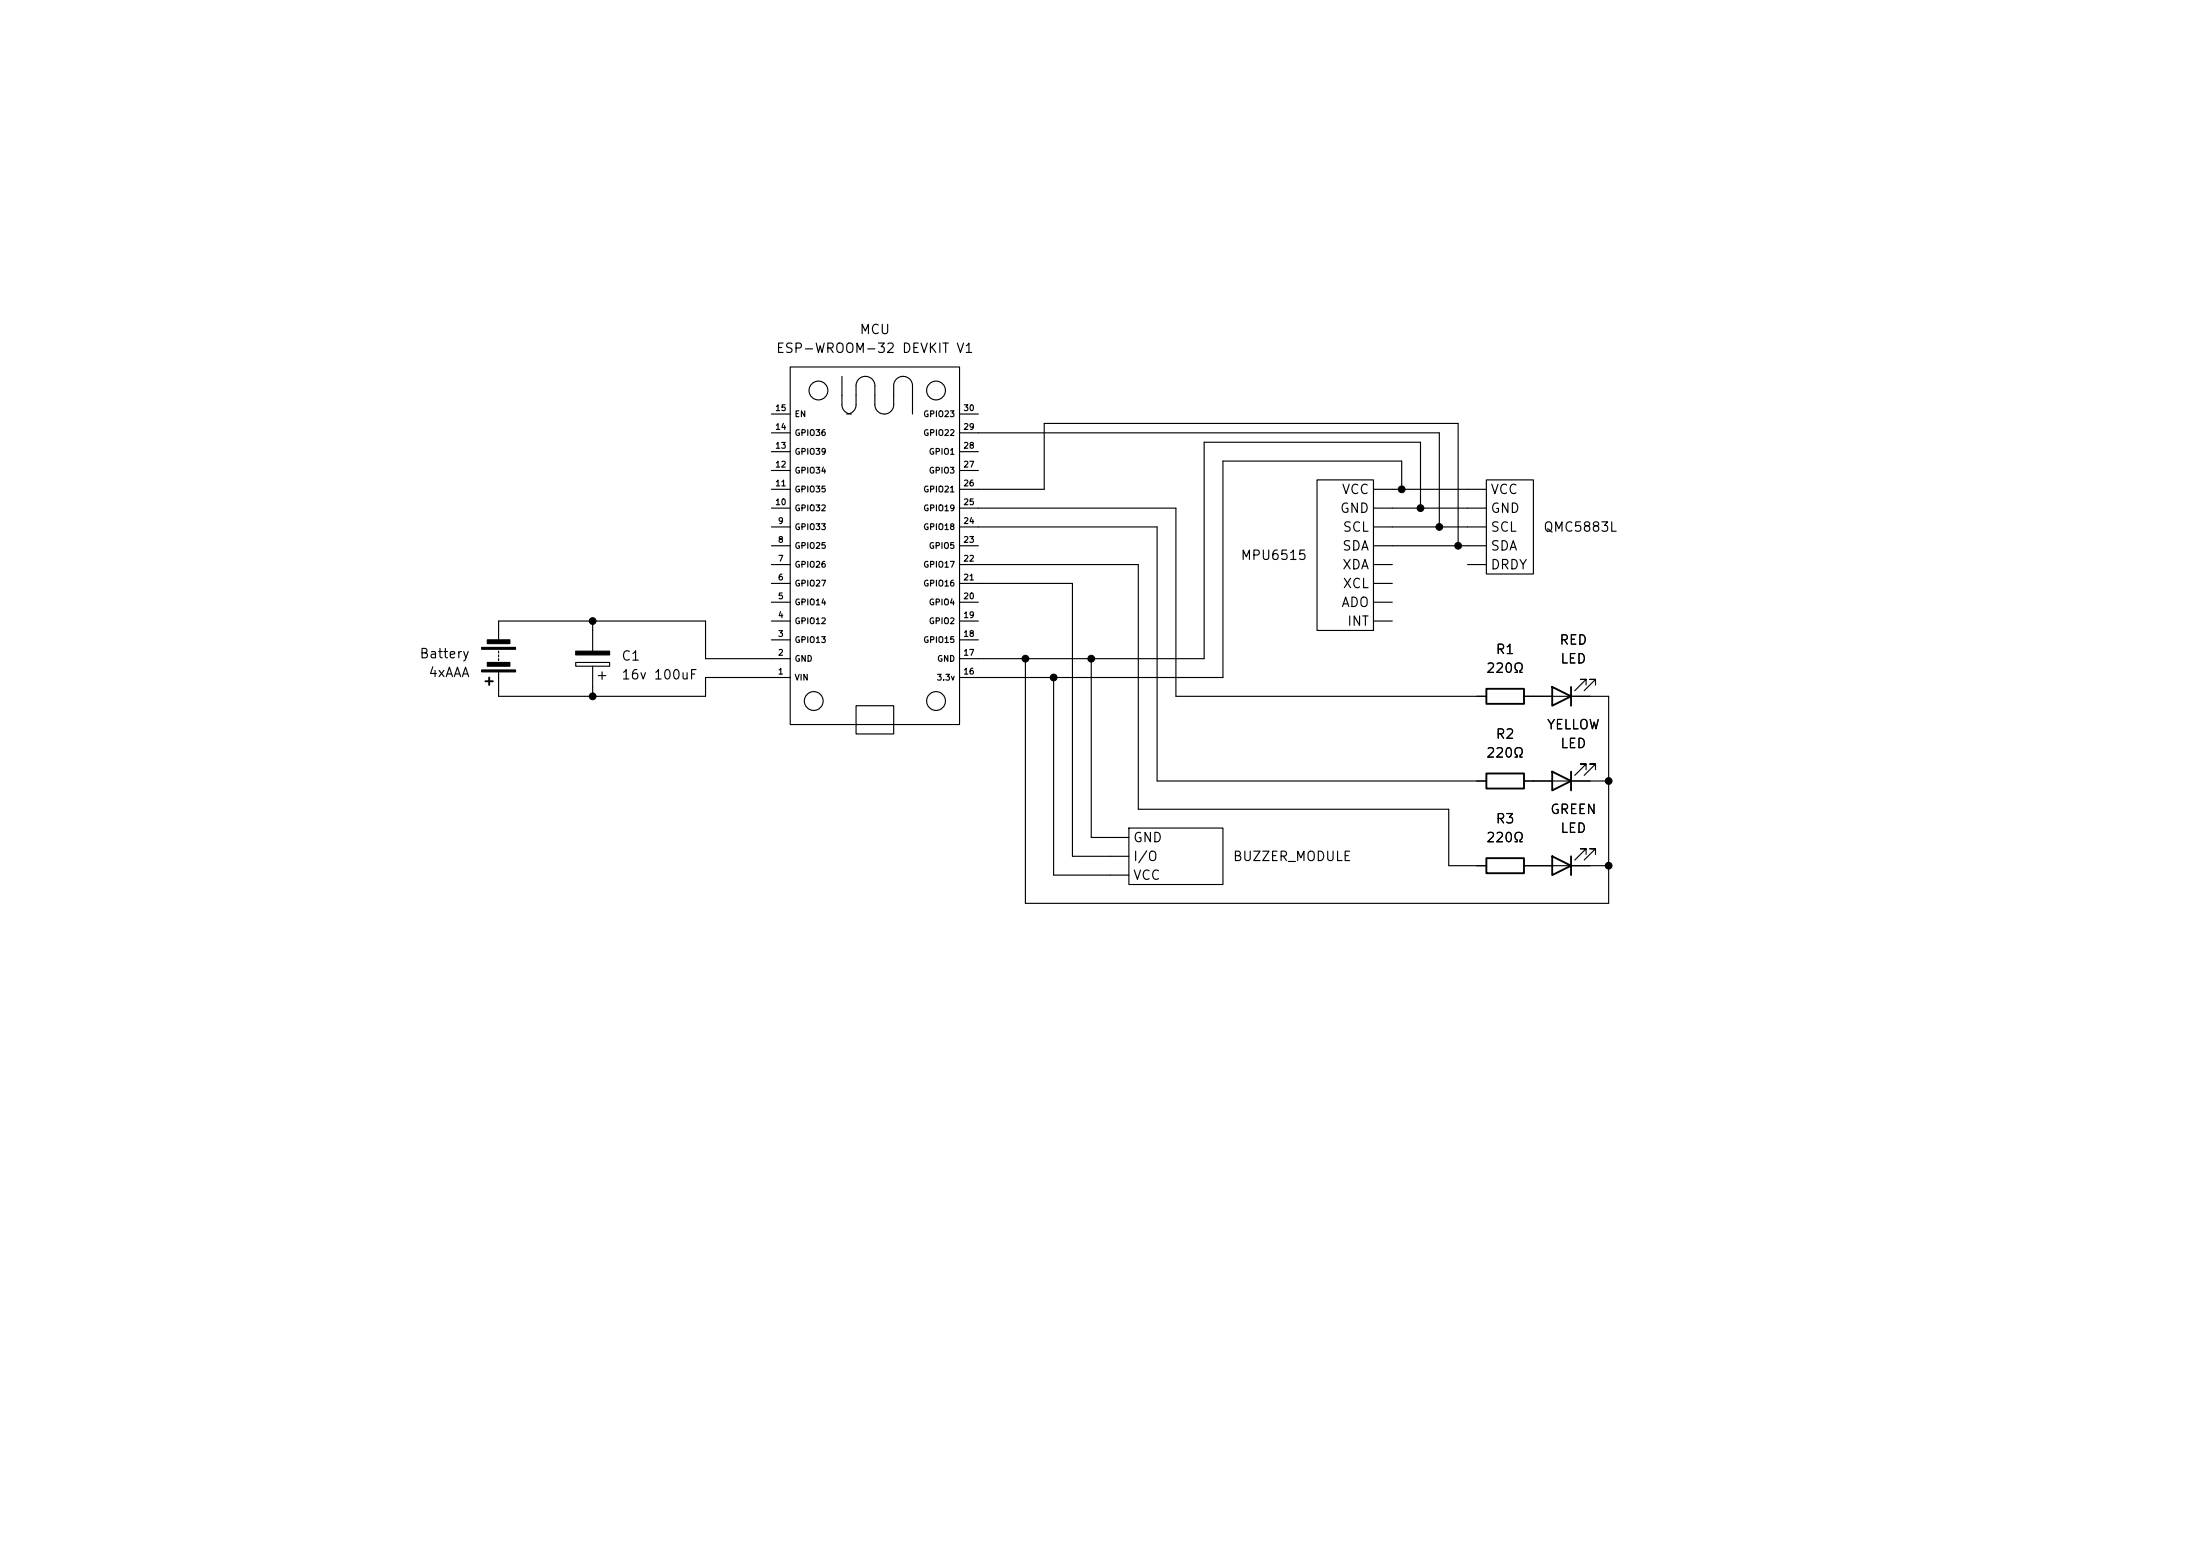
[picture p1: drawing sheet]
(kicad_sch
 (version 20260306)
 (generator "eeschema")
 (generator_version "10.0")
 (paper "A4")
 (title_block
  (title "ESP32 Digital Setting Circles")
  (date "2026-10-19"))
 (lib_symbols
  (symbol "Device:Battery"
   (pin_numbers (hide yes))
   (pin_names
    (offset 0) (hide yes)) (exclude_from_sim no) (in_bom yes) (on_board yes)
   (in_pos_files yes)
   (duplicate_pin_numbers_are_jumpers no)
   (property "Reference" "BT" (at 2.54 2.54 0) (show_name no) (do_not_autoplace no) (effects (font (size 1.27 1.27)) (justify left)))
   (property "Value" "Battery" (at 2.54 0 0) (show_name no) (do_not_autoplace no) (effects (font (size 1.27 1.27)) (justify left)))
   (property "Footprint" "" (at 0 1.524 90) (show_name no) (do_not_autoplace no) (hide yes) (effects (font (size 1.27 1.27))))
   (property "Datasheet" "" (at 0 1.524 90) (show_name no) (do_not_autoplace no) (hide yes) (effects (font (size 1.27 1.27))))
   (property "Description" "Multiple-cell battery" (at 0 0 0) (show_name no) (do_not_autoplace no) (hide yes) (effects (font (size 1.27 1.27))))
   (property "Sim.Device" "V" (at 0 0 0) (show_name no) (do_not_autoplace no) (hide yes) (effects (font (size 1.27 1.27))))
   (property "Sim.Type" "DC" (at 0 0 0) (show_name no) (do_not_autoplace no) (hide yes) (effects (font (size 1.27 1.27))))
   (property "Sim.Pins" "1=+ 2=-" (at 0 0 0) (show_name no) (do_not_autoplace no) (hide yes) (effects (font (size 1.27 1.27))))
   (symbol "Battery_0_1"
    (rectangle (start -2.286 1.778) (end 2.286 1.524) (stroke (width 0) (type default)) (fill (type outline)))
    (rectangle (start -2.286 -1.27) (end 2.286 -1.524) (stroke (width 0) (type default)) (fill (type outline)))
    (rectangle (start -1.524 1.016) (end 1.524 0.508) (stroke (width 0) (type default)) (fill (type outline)))
    (rectangle (start -1.524 -2.032) (end 1.524 -2.54) (stroke (width 0) (type default)) (fill (type outline)))
    (polyline (pts (xy 0 1.778) (xy 0 2.54)) (stroke (width 0) (type default)) (fill (type none)))
    (polyline (pts (xy 0 0) (xy 0 0.254)) (stroke (width 0) (type default)) (fill (type none)))
    (polyline (pts (xy 0 -0.508) (xy 0 -0.254)) (stroke (width 0) (type default)) (fill (type none)))
    (polyline (pts (xy 0 -1.016) (xy 0 -0.762)) (stroke (width 0) (type default)) (fill (type none)))
    (polyline (pts (xy 0.762 3.048) (xy 1.778 3.048)) (stroke (width 0.254) (type default)) (fill (type none)))
    (polyline (pts (xy 1.27 3.556) (xy 1.27 2.54)) (stroke (width 0.254) (type default)) (fill (type none))))
   (symbol "Battery_1_1"
    (pin passive line (at 0 5.08 270) (length 2.54) (name "+" (effects (font (size 1.27 1.27)))) (number "1" (effects (font (size 1.27 1.27)))))
    (pin passive line (at 0 -5.08 90) (length 2.54) (name "-" (effects (font (size 1.27 1.27)))) (number "2" (effects (font (size 1.27 1.27))))))
   (embedded_fonts no))
  (symbol "Device:C_Polarized"
   (pin_numbers (hide yes))
   (pin_names
    (offset 0.254)) (exclude_from_sim no) (in_bom yes) (on_board yes)
   (in_pos_files yes)
   (duplicate_pin_numbers_are_jumpers no)
   (property "Reference" "C" (at 0.635 2.54 0) (show_name no) (do_not_autoplace no) (effects (font (size 1.27 1.27)) (justify left)))
   (property "Value" "C_Polarized" (at 0.635 -2.54 0) (show_name no) (do_not_autoplace no) (effects (font (size 1.27 1.27)) (justify left)))
   (property "Footprint" "" (at 0.9652 -3.81 0) (show_name no) (do_not_autoplace no) (hide yes) (effects (font (size 1.27 1.27))))
   (property "Datasheet" "" (at 0 0 0) (show_name no) (do_not_autoplace no) (hide yes) (effects (font (size 1.27 1.27))))
   (property "Description" "Polarized capacitor" (at 0 0 0) (show_name no) (do_not_autoplace no) (hide yes) (effects (font (size 1.27 1.27))))
   (symbol "C_Polarized_0_1"
    (rectangle (start -2.286 0.508) (end 2.286 1.016) (stroke (width 0) (type default)) (fill (type none)))
    (polyline (pts (xy -1.778 2.286) (xy -0.762 2.286)) (stroke (width 0) (type default)) (fill (type none)))
    (polyline (pts (xy -1.27 2.794) (xy -1.27 1.778)) (stroke (width 0) (type default)) (fill (type none)))
    (rectangle (start 2.286 -0.508) (end -2.286 -1.016) (stroke (width 0) (type default)) (fill (type outline))))
   (symbol "C_Polarized_1_1"
    (pin passive line (at 0 3.81 270) (length 2.794) (name "" (effects (font (size 1.27 1.27)))) (number "1" (effects (font (size 1.27 1.27)))))
    (pin passive line (at 0 -3.81 90) (length 2.794) (name "" (effects (font (size 1.27 1.27)))) (number "2" (effects (font (size 1.27 1.27))))))
   (embedded_fonts no))
  (symbol "Device:LED"
   (pin_numbers (hide yes))
   (pin_names
    (offset 1.016) (hide yes)) (exclude_from_sim no) (in_bom yes) (on_board yes)
   (in_pos_files yes)
   (duplicate_pin_numbers_are_jumpers no)
   (property "Reference" "D" (at 0 2.54 0) (show_name no) (do_not_autoplace no) (effects (font (size 1.27 1.27))))
   (property "Value" "LED" (at 0 -2.54 0) (show_name no) (do_not_autoplace no) (effects (font (size 1.27 1.27))))
   (property "Footprint" "" (at 0 0 0) (show_name no) (do_not_autoplace no) (hide yes) (effects (font (size 1.27 1.27))))
   (property "Datasheet" "" (at 0 0 0) (show_name no) (do_not_autoplace no) (hide yes) (effects (font (size 1.27 1.27))))
   (property "Description" "Light emitting diode" (at 0 0 0) (show_name no) (do_not_autoplace no) (hide yes) (effects (font (size 1.27 1.27))))
   (property "Sim.Pins" "1=K 2=A" (at 0 0 0) (show_name no) (do_not_autoplace no) (hide yes) (effects (font (size 1.27 1.27))))
   (symbol "LED_0_1"
    (polyline (pts (xy -3.048 -0.762) (xy -4.572 -2.286) (xy -3.81 -2.286) (xy -4.572 -2.286) (xy -4.572 -1.524)) (stroke (width 0) (type default)) (fill (type none)))
    (polyline (pts (xy -1.778 -0.762) (xy -3.302 -2.286) (xy -2.54 -2.286) (xy -3.302 -2.286) (xy -3.302 -1.524)) (stroke (width 0) (type default)) (fill (type none)))
    (polyline (pts (xy -1.27 0) (xy 1.27 0)) (stroke (width 0) (type default)) (fill (type none)))
    (polyline (pts (xy -1.27 -1.27) (xy -1.27 1.27)) (stroke (width 0.254) (type default)) (fill (type none)))
    (polyline (pts (xy 1.27 -1.27) (xy 1.27 1.27) (xy -1.27 0) (xy 1.27 -1.27)) (stroke (width 0.254) (type default)) (fill (type none))))
   (symbol "LED_1_1"
    (pin passive line (at -3.81 0 0) (length 2.54) (name "K" (effects (font (size 1.27 1.27)))) (number "1" (effects (font (size 1.27 1.27)))))
    (pin passive line (at 3.81 0 180) (length 2.54) (name "A" (effects (font (size 1.27 1.27)))) (number "2" (effects (font (size 1.27 1.27))))))
   (embedded_fonts no))
  (symbol "Device:R"
   (pin_numbers (hide yes))
   (pin_names
    (offset 0)) (exclude_from_sim no) (in_bom yes) (on_board yes)
   (in_pos_files yes)
   (duplicate_pin_numbers_are_jumpers no)
   (property "Reference" "R" (at 2.032 0 90) (show_name no) (do_not_autoplace no) (effects (font (size 1.27 1.27))))
   (property "Value" "R" (at 0 0 90) (show_name no) (do_not_autoplace no) (effects (font (size 1.27 1.27))))
   (property "Footprint" "" (at -1.778 0 90) (show_name no) (do_not_autoplace no) (hide yes) (effects (font (size 1.27 1.27))))
   (property "Datasheet" "" (at 0 0 0) (show_name no) (do_not_autoplace no) (hide yes) (effects (font (size 1.27 1.27))))
   (property "Description" "Resistor" (at 0 0 0) (show_name no) (do_not_autoplace no) (hide yes) (effects (font (size 1.27 1.27))))
   (symbol "R_0_1"
    (rectangle (start -1.016 -2.54) (end 1.016 2.54) (stroke (width 0.254) (type default)) (fill (type none))))
   (symbol "R_1_1"
    (pin passive line (at 0 3.81 270) (length 1.27) (name "" (effects (font (size 1.27 1.27)))) (number "1" (effects (font (size 1.27 1.27)))))
    (pin passive line (at 0 -3.81 90) (length 1.27) (name "" (effects (font (size 1.27 1.27)))) (number "2" (effects (font (size 1.27 1.27))))))
   (embedded_fonts no))
  (symbol "esp32_30pin_revised:ESP32_30Pin" (exclude_from_sim no) (in_bom yes) (on_board yes)
   (in_pos_files yes)
   (duplicate_pin_numbers_are_jumpers no)
   (property "Reference" "U" (at 0 0 0) (show_name no) (do_not_autoplace no) (effects (font (size 1.27 1.27))))
   (property "Value" "" (at 0 0 0) (show_name no) (do_not_autoplace no) (effects (font (size 1.27 1.27))))
   (property "Footprint" "ESP32_30pin" (at 0 -2.54 0) (show_name no) (do_not_autoplace no) (effects (font (size 1.27 1.27) (color 194 194 0 1))))
   (property "Datasheet" "" (at 0 0 0) (show_name no) (do_not_autoplace no) (hide yes) (effects (font (size 1.27 1.27))))
   (property "Description" "" (at 0 0 0) (show_name no) (do_not_autoplace no) (hide yes) (effects (font (size 1.27 1.27))))
   (symbol "ESP32_30Pin_0_1"
    (rectangle (start -24.13 11.43) (end 24.13 -11.43) (stroke (width 0) (type default)) (fill (type none)))
    (polyline (pts (xy -21.59 5.08) (xy -20.32 5.08)) (stroke (width 0) (type default)) (fill (type none)))
    (polyline (pts (xy -21.59 2.54) (xy -20.32 2.54)) (stroke (width 0) (type default)) (fill (type none)))
    (polyline (pts (xy -21.59 0) (xy -20.32 0)) (stroke (width 0) (type default)) (fill (type none)))
    (polyline (pts (xy -21.59 -2.54) (xy -20.32 -2.54)) (stroke (width 0) (type default)) (fill (type none)))
    (arc (start -21.5975 2.5325) (mid -22.4933 2.9067) (end -22.8675 3.8025) (stroke (width 0) (type default)) (fill (type none)))
    (arc (start -21.5975 -2.5475) (mid -22.4933 -2.1733) (end -22.8675 -1.2775) (stroke (width 0) (type default)) (fill (type none)))
    (arc (start -22.86 3.81) (mid -22.4873 4.7073) (end -21.59 5.08) (stroke (width 0) (type default)) (fill (type none)))
    (arc (start -22.86 -1.27) (mid -22.4873 -0.3727) (end -21.59 0) (stroke (width 0) (type default)) (fill (type none)))
    (circle (center -20.955 8.255) (radius 1.27) (stroke (width 0) (type default)) (fill (type none)))
    (circle (center -20.955 -7.62) (radius 1.27) (stroke (width 0) (type default)) (fill (type none)))
    (polyline (pts (xy -20.32 5.08) (xy -17.78 5.08)) (stroke (width 0) (type default)) (fill (type none)))
    (polyline (pts (xy -20.32 -4.445) (xy -22.86 -4.445)) (stroke (width 0) (type default)) (fill (type none)))
    (arc (start -17.7775 1.2675) (mid -18.1502 0.3702) (end -19.0475 -0.0025) (stroke (width 0) (type default)) (fill (type none)))
    (arc (start -17.7775 -3.1775) (mid -18.1502 -4.0748) (end -19.0475 -4.4475) (stroke (width 0) (type default)) (fill (type none)))
    (arc (start -19.04 2.545) (mid -18.1442 2.1708) (end -17.77 1.275) (stroke (width 0) (type default)) (fill (type none)))
    (arc (start -19.04 -2.535) (mid -18.1442 -2.9092) (end -17.77 -3.805) (stroke (width 0) (type default)) (fill (type none)))
    (polyline (pts (xy -19.0475 2.5375) (xy -20.3175 2.5375)) (stroke (width 0) (type default)) (fill (type none)))
    (polyline (pts (xy -19.0475 -0.0025) (xy -20.3175 -0.0025)) (stroke (width 0) (type default)) (fill (type none)))
    (polyline (pts (xy -19.0475 -2.5425) (xy -20.3175 -2.5425)) (stroke (width 0) (type default)) (fill (type none)))
    (polyline (pts (xy -19.0475 -4.4475) (xy -20.3175 -4.4475)) (stroke (width 0) (type default)) (fill (type none)))
    (circle (center 20.955 8.255) (radius 1.27) (stroke (width 0) (type default)) (fill (type none)))
    (circle (center 20.955 -8.255) (radius 1.27) (stroke (width 0) (type default)) (fill (type none)))
    (rectangle (start 21.59 2.54) (end 25.4 -2.54) (stroke (width 0) (type default)) (fill (type none))))
   (symbol "ESP32_30Pin_1_1"
    (pin power_out line (at 17.78 -13.97 90) (length 2.54) (name "VIN" (effects (font (size 0.7874 0.7874)))) (number "1" (effects (font (size 0.7874 0.7874)))))
    (pin bidirectional line (at 15.24 -13.97 90) (length 2.54) (name "GND" (effects (font (size 0.7874 0.7874)))) (number "2" (effects (font (size 0.7874 0.7874)))))
    (pin bidirectional line (at 12.7 -13.97 90) (length 2.54) (name "GPIO13" (effects (font (size 0.7874 0.7874)))) (number "3" (effects (font (size 0.7874 0.7874)))))
    (pin bidirectional line (at 10.16 -13.97 90) (length 2.54) (name "GPIO12" (effects (font (size 0.7874 0.7874)))) (number "4" (effects (font (size 0.7874 0.7874)))))
    (pin bidirectional line (at 7.62 -13.97 90) (length 2.54) (name "GPIO14" (effects (font (size 0.7874 0.7874)))) (number "5" (effects (font (size 0.7874 0.7874)))))
    (pin bidirectional line (at 5.08 -13.97 90) (length 2.54) (name "GPIO27" (effects (font (size 0.7874 0.7874)))) (number "6" (effects (font (size 0.7874 0.7874)))))
    (pin bidirectional line (at 2.54 -13.97 90) (length 2.54) (name "GPIO26" (effects (font (size 0.7874 0.7874)))) (number "7" (effects (font (size 0.7874 0.7874)))))
    (pin bidirectional line (at 0 -13.97 90) (length 2.54) (name "GPIO25" (effects (font (size 0.7874 0.7874)))) (number "8" (effects (font (size 0.7874 0.7874)))))
    (pin bidirectional line (at -2.54 -13.97 90) (length 2.54) (name "GPIO33" (effects (font (size 0.7874 0.7874)))) (number "9" (effects (font (size 0.7874 0.7874)))))
    (pin bidirectional line (at -5.08 -13.97 90) (length 2.54) (name "GPIO32" (effects (font (size 0.7874 0.7874)))) (number "10" (effects (font (size 0.7874 0.7874)))))
    (pin bidirectional line (at -7.62 -13.97 90) (length 2.54) (name "GPIO35" (effects (font (size 0.7874 0.7874)))) (number "11" (effects (font (size 0.7874 0.7874)))))
    (pin bidirectional line (at -10.16 -13.97 90) (length 2.54) (name "GPIO34" (effects (font (size 0.7874 0.7874)))) (number "12" (effects (font (size 0.7874 0.7874)))))
    (pin bidirectional line (at -12.7 -13.97 90) (length 2.54) (name "GPIO39" (effects (font (size 0.7874 0.7874)))) (number "13" (effects (font (size 0.7874 0.7874)))))
    (pin bidirectional line (at -15.24 -13.97 90) (length 2.54) (name "GPIO36" (effects (font (size 0.7874 0.7874)))) (number "14" (effects (font (size 0.7874 0.7874)))))
    (pin bidirectional line (at -17.78 -13.97 90) (length 2.54) (name "EN" (effects (font (size 0.7874 0.7874)))) (number "15" (effects (font (size 0.7874 0.7874)))))
    (pin output line (at 17.78 13.97 270) (length 2.54) (name "3.3v" (effects (font (size 0.7874 0.7874)))) (number "16" (effects (font (size 0.7874 0.7874)))))
    (pin power_in line (at 15.24 13.97 270) (length 2.54) (name "GND" (effects (font (size 0.7874 0.7874)))) (number "17" (effects (font (size 0.7874 0.7874)))))
    (pin bidirectional line (at 12.7 13.97 270) (length 2.54) (name "GPIO15" (effects (font (size 0.7874 0.7874)))) (number "18" (effects (font (size 0.7874 0.7874)))))
    (pin bidirectional line (at 10.16 13.97 270) (length 2.54) (name "GPIO2" (effects (font (size 0.7874 0.7874)))) (number "19" (effects (font (size 0.7874 0.7874)))))
    (pin bidirectional line (at 7.62 13.97 270) (length 2.54) (name "GPIO4" (effects (font (size 0.7874 0.7874)))) (number "20" (effects (font (size 0.7874 0.7874)))))
    (pin bidirectional line (at 5.08 13.97 270) (length 2.54) (name "GPIO16" (effects (font (size 0.7874 0.7874)))) (number "21" (effects (font (size 0.7874 0.7874)))))
    (pin bidirectional line (at 2.54 13.97 270) (length 2.54) (name "GPIO17" (effects (font (size 0.7874 0.7874)))) (number "22" (effects (font (size 0.7874 0.7874)))))
    (pin bidirectional line (at 0 13.97 270) (length 2.54) (name "GPIO5" (effects (font (size 0.7874 0.7874)))) (number "23" (effects (font (size 0.7874 0.7874)))))
    (pin bidirectional line (at -2.54 13.97 270) (length 2.54) (name "GPIO18" (effects (font (size 0.7874 0.7874)))) (number "24" (effects (font (size 0.7874 0.7874)))))
    (pin bidirectional line (at -5.08 13.97 270) (length 2.54) (name "GPIO19" (effects (font (size 0.7874 0.7874)))) (number "25" (effects (font (size 0.7874 0.7874)))))
    (pin bidirectional line (at -7.62 13.97 270) (length 2.54) (name "GPIO21" (effects (font (size 0.7874 0.7874)))) (number "26" (effects (font (size 0.7874 0.7874)))))
    (pin bidirectional line (at -10.16 13.97 270) (length 2.54) (name "GPIO3" (effects (font (size 0.7874 0.7874)))) (number "27" (effects (font (size 0.7874 0.7874)))))
    (pin bidirectional line (at -12.7 13.97 270) (length 2.54) (name "GPIO1" (effects (font (size 0.7874 0.7874)))) (number "28" (effects (font (size 0.7874 0.7874)))))
    (pin bidirectional line (at -15.24 13.97 270) (length 2.54) (name "GPIO22" (effects (font (size 0.7874 0.7874)))) (number "29" (effects (font (size 0.7874 0.7874)))))
    (pin bidirectional line (at -17.78 13.97 270) (length 2.54) (name "GPIO23" (effects (font (size 0.7874 0.7874)))) (number "30" (effects (font (size 0.7874 0.7874))))))
   (embedded_fonts no))
  (symbol "sensors:Buzzer_module" (exclude_from_sim no) (in_bom yes) (on_board yes)
   (in_pos_files yes)
   (duplicate_pin_numbers_are_jumpers no)
   (property "Reference" "BUZZ_MODULE" (at -0.254 5.588 0) (show_name no) (do_not_autoplace no) (effects (font (size 1.27 1.27))))
   (property "Value" "" (at 0 0 0) (show_name no) (do_not_autoplace no) (effects (font (size 1.27 1.27))))
   (property "Footprint" "" (at 0 0 0) (show_name no) (do_not_autoplace no) (hide yes) (effects (font (size 1.27 1.27))))
   (property "Datasheet" "" (at 0 0 0) (show_name no) (do_not_autoplace no) (hide yes) (effects (font (size 1.27 1.27))))
   (property "Description" "" (at 0 0 0) (show_name no) (do_not_autoplace no) (hide yes) (effects (font (size 1.27 1.27))))
   (symbol "Buzzer_module_0_1"
    (polyline (pts (xy -6.35 3.81) (xy -6.35 -3.81) (xy 6.35 -3.81) (xy 6.35 3.81) (xy -6.35 3.81)) (stroke (width 0) (type default)) (fill (type none))))
   (symbol "Buzzer_module_1_1"
    (pin power_in line (at -8.89 2.54 0) (length 2.54) (name "GND" (effects (font (size 1.27 1.27)))) (number "" (effects (font (size 1.27 1.27)))))
    (pin bidirectional line (at -8.89 0 0) (length 2.54) (name "I/O" (effects (font (size 1.27 1.27)))) (number "" (effects (font (size 1.27 1.27)))))
    (pin power_in line (at -8.89 -2.54 0) (length 2.54) (name "VCC" (effects (font (size 1.27 1.27)))) (number "" (effects (font (size 1.27 1.27))))))
   (embedded_fonts no))
  (symbol "sensors:MPU6515" (exclude_from_sim no) (in_bom yes) (on_board yes)
   (in_pos_files yes)
   (duplicate_pin_numbers_are_jumpers no)
   (property "Reference" "MPU6515" (at 0 13.716 0) (show_name no) (do_not_autoplace no) (effects (font (size 1.27 1.27))))
   (property "Value" "" (at 0 0 0) (show_name no) (do_not_autoplace no) (effects (font (size 1.27 1.27))))
   (property "Footprint" "" (at 0 0 0) (show_name no) (do_not_autoplace no) (hide yes) (effects (font (size 1.27 1.27))))
   (property "Datasheet" "" (at 0 0 0) (show_name no) (do_not_autoplace no) (hide yes) (effects (font (size 1.27 1.27))))
   (property "Description" "" (at 0 0 0) (show_name no) (do_not_autoplace no) (hide yes) (effects (font (size 1.27 1.27))))
   (symbol "MPU6515_0_1"
    (polyline (pts (xy -3.81 8.89) (xy -3.81 -7.62) (xy 3.81 -7.62) (xy 3.81 8.89) (xy 3.81 12.7) (xy -3.81 12.7) (xy -3.81 8.89)) (stroke (width 0) (type default)) (fill (type none))))
   (symbol "MPU6515_1_1"
    (pin power_in line (at -6.35 11.43 0) (length 2.54) (name "VCC" (effects (font (size 1.27 1.27)))) (number "" (effects (font (size 1.27 1.27)))))
    (pin power_in line (at -6.35 8.89 0) (length 2.54) (name "GND" (effects (font (size 1.27 1.27)))) (number "" (effects (font (size 1.27 1.27)))))
    (pin input line (at -6.35 6.35 0) (length 2.54) (name "SCL" (effects (font (size 1.27 1.27)))) (number "" (effects (font (size 1.27 1.27)))))
    (pin bidirectional line (at -6.35 3.81 0) (length 2.54) (name "SDA" (effects (font (size 1.27 1.27)))) (number "" (effects (font (size 1.27 1.27)))))
    (pin free line (at -6.35 1.27 0) (length 2.54) (name "XDA" (effects (font (size 1.27 1.27)))) (number "" (effects (font (size 1.27 1.27)))))
    (pin free line (at -6.35 -1.27 0) (length 2.54) (name "XCL" (effects (font (size 1.27 1.27)))) (number "" (effects (font (size 1.27 1.27)))))
    (pin free line (at -6.35 -3.81 0) (length 2.54) (name "ADO" (effects (font (size 1.27 1.27)))) (number "" (effects (font (size 1.27 1.27)))))
    (pin free line (at -6.35 -6.35 0) (length 2.54) (name "INT" (effects (font (size 1.27 1.27)))) (number "" (effects (font (size 1.27 1.27))))))
   (embedded_fonts no))
  (symbol "sensors:QMC5883L_module" (exclude_from_sim no) (in_bom yes) (on_board yes)
   (in_pos_files yes)
   (duplicate_pin_numbers_are_jumpers no)
   (property "Reference" "QMC5883L" (at 0 5.08 0) (show_name no) (do_not_autoplace no) (effects (font (size 1.27 1.27))))
   (property "Value" "" (at 0 0 0) (show_name no) (do_not_autoplace no) (effects (font (size 1.27 1.27))))
   (property "Footprint" "" (at 0 0 0) (show_name no) (do_not_autoplace no) (hide yes) (effects (font (size 1.27 1.27))))
   (property "Datasheet" "" (at 0 0 0) (show_name no) (do_not_autoplace no) (hide yes) (effects (font (size 1.27 1.27))))
   (property "Description" "" (at 0 0 0) (show_name no) (do_not_autoplace no) (hide yes) (effects (font (size 1.27 1.27))))
   (symbol "QMC5883L_module_0_1"
    (polyline (pts (xy -2.54 0) (xy -2.54 -8.89) (xy 3.81 -8.89) (xy 3.81 -0.635) (xy 3.81 3.81) (xy -2.54 3.81) (xy -2.54 0)) (stroke (width 0) (type default)) (fill (type none))))
   (symbol "QMC5883L_module_1_1"
    (pin power_in line (at -5.08 2.54 0) (length 2.54) (name "VCC" (effects (font (size 1.27 1.27)))) (number "" (effects (font (size 1.27 1.27)))))
    (pin power_in line (at -5.08 0 0) (length 2.54) (name "GND" (effects (font (size 1.27 1.27)))) (number "" (effects (font (size 1.27 1.27)))))
    (pin input line (at -5.08 -2.54 0) (length 2.54) (name "SCL" (effects (font (size 1.27 1.27)))) (number "" (effects (font (size 1.27 1.27)))))
    (pin bidirectional line (at -5.08 -5.08 0) (length 2.54) (name "SDA" (effects (font (size 1.27 1.27)))) (number "" (effects (font (size 1.27 1.27)))))
    (pin free line (at -5.08 -7.62 0) (length 2.54) (name "DRDY" (effects (font (size 1.27 1.27)))) (number "" (effects (font (size 1.27 1.27))))))
   (embedded_fonts no)))
 (junction
  (at 191.77 68.58)
  (diameter 0)
  (color 0 0 0 0))
 (junction
  (at 217.17 105.41)
  (diameter 0)
  (color 0 0 0 0))
 (junction
  (at 194.31 71.12)
  (diameter 0)
  (color 0 0 0 0))
 (junction
  (at 138.43 88.9)
  (diameter 0)
  (color 0 0 0 0))
 (junction
  (at 80.01 93.98)
  (diameter 0)
  (color 0 0 0 0))
 (junction
  (at 189.23 66.04)
  (diameter 0)
  (color 0 0 0 0))
 (junction
  (at 217.17 116.84)
  (diameter 0)
  (color 0 0 0 0))
 (junction
  (at 196.85 73.66)
  (diameter 0)
  (color 0 0 0 0))
 (junction
  (at 147.32 88.9)
  (diameter 0)
  (color 0 0 0 0))
 (junction
  (at 142.24 91.44)
  (diameter 0)
  (color 0 0 0 0))
 (junction
  (at 80.01 83.82)
  (diameter 0)
  (color 0 0 0 0))
 (wire
  (pts (xy 67.31 83.82) (xy 95.25 83.82))
  (stroke (width 0) (type default)))
 (wire
  (pts (xy 187.96 71.12) (xy 194.31 71.12))
  (stroke (width 0) (type default)))
 (wire
  (pts (xy 144.78 115.57) (xy 149.86 115.57))
  (stroke (width 0) (type default)))
 (wire
  (pts (xy 142.24 91.44) (xy 132.08 91.44))
  (stroke (width 0) (type default)))
 (wire
  (pts (xy 140.97 57.15) (xy 140.97 66.04))
  (stroke (width 0) (type default)))
 (wire
  (pts (xy 165.1 62.23) (xy 165.1 91.44))
  (stroke (width 0) (type default)))
 (wire
  (pts (xy 195.58 109.22) (xy 195.58 116.84))
  (stroke (width 0) (type default)))
 (wire
  (pts (xy 196.85 73.66) (xy 196.85 57.15))
  (stroke (width 0) (type default)))
 (wire
  (pts (xy 156.21 105.41) (xy 156.21 71.12))
  (stroke (width 0) (type default)))
 (wire
  (pts (xy 142.24 118.11) (xy 149.86 118.11))
  (stroke (width 0) (type default)))
 (wire
  (pts (xy 194.31 58.42) (xy 194.31 71.12))
  (stroke (width 0) (type default)))
 (wire
  (pts (xy 138.43 121.92) (xy 138.43 88.9))
  (stroke (width 0) (type default)))
 (wire
  (pts (xy 153.67 76.2) (xy 153.67 109.22))
  (stroke (width 0) (type default)))
 (wire
  (pts (xy 189.23 62.23) (xy 165.1 62.23))
  (stroke (width 0) (type default)))
 (wire
  (pts (xy 156.21 71.12) (xy 132.08 71.12))
  (stroke (width 0) (type default)))
 (wire
  (pts (xy 195.58 116.84) (xy 199.39 116.84))
  (stroke (width 0) (type default)))
 (wire
  (pts (xy 147.32 88.9) (xy 138.43 88.9))
  (stroke (width 0) (type default)))
 (wire
  (pts (xy 80.01 93.98) (xy 80.01 92.71))
  (stroke (width 0) (type default)))
 (wire
  (pts (xy 104.14 91.44) (xy 95.25 91.44))
  (stroke (width 0) (type default)))
 (wire
  (pts (xy 162.56 59.69) (xy 162.56 88.9))
  (stroke (width 0) (type default)))
 (wire
  (pts (xy 80.01 85.09) (xy 80.01 83.82))
  (stroke (width 0) (type default)))
 (wire
  (pts (xy 132.08 78.74) (xy 144.78 78.74))
  (stroke (width 0) (type default)))
 (wire
  (pts (xy 144.78 78.74) (xy 144.78 115.57))
  (stroke (width 0) (type default)))
 (wire
  (pts (xy 165.1 91.44) (xy 142.24 91.44))
  (stroke (width 0) (type default)))
 (wire
  (pts (xy 132.08 68.58) (xy 158.75 68.58))
  (stroke (width 0) (type default)))
 (wire
  (pts (xy 153.67 109.22) (xy 195.58 109.22))
  (stroke (width 0) (type default)))
 (wire
  (pts (xy 67.31 93.98) (xy 95.25 93.98))
  (stroke (width 0) (type default)))
 (wire
  (pts (xy 132.08 76.2) (xy 153.67 76.2))
  (stroke (width 0) (type default)))
 (wire
  (pts (xy 132.08 58.42) (xy 194.31 58.42))
  (stroke (width 0) (type default)))
 (wire
  (pts (xy 95.25 88.9) (xy 95.25 83.82))
  (stroke (width 0) (type default)))
 (wire
  (pts (xy 162.56 88.9) (xy 147.32 88.9))
  (stroke (width 0) (type default)))
 (wire
  (pts (xy 147.32 113.03) (xy 149.86 113.03))
  (stroke (width 0) (type default)))
 (wire
  (pts (xy 189.23 66.04) (xy 198.12 66.04))
  (stroke (width 0) (type default)))
 (wire
  (pts (xy 147.32 88.9) (xy 147.32 113.03))
  (stroke (width 0) (type default)))
 (wire
  (pts (xy 214.63 105.41) (xy 217.17 105.41))
  (stroke (width 0) (type default)))
 (wire
  (pts (xy 217.17 116.84) (xy 217.17 121.92))
  (stroke (width 0) (type default)))
 (wire
  (pts (xy 187.96 68.58) (xy 191.77 68.58))
  (stroke (width 0) (type default)))
 (wire
  (pts (xy 217.17 93.98) (xy 217.17 105.41))
  (stroke (width 0) (type default)))
 (wire
  (pts (xy 199.39 105.41) (xy 156.21 105.41))
  (stroke (width 0) (type default)))
 (wire
  (pts (xy 217.17 121.92) (xy 138.43 121.92))
  (stroke (width 0) (type default)))
 (wire
  (pts (xy 158.75 93.98) (xy 199.39 93.98))
  (stroke (width 0) (type default)))
 (wire
  (pts (xy 196.85 57.15) (xy 140.97 57.15))
  (stroke (width 0) (type default)))
 (wire
  (pts (xy 140.97 66.04) (xy 132.08 66.04))
  (stroke (width 0) (type default)))
 (wire
  (pts (xy 194.31 71.12) (xy 198.12 71.12))
  (stroke (width 0) (type default)))
 (wire
  (pts (xy 214.63 93.98) (xy 217.17 93.98))
  (stroke (width 0) (type default)))
 (wire
  (pts (xy 191.77 68.58) (xy 198.12 68.58))
  (stroke (width 0) (type default)))
 (wire
  (pts (xy 104.14 88.9) (xy 95.25 88.9))
  (stroke (width 0) (type default)))
 (wire
  (pts (xy 187.96 66.04) (xy 189.23 66.04))
  (stroke (width 0) (type default)))
 (wire
  (pts (xy 158.75 68.58) (xy 158.75 93.98))
  (stroke (width 0) (type default)))
 (wire
  (pts (xy 187.96 73.66) (xy 198.12 73.66))
  (stroke (width 0) (type default)))
 (wire
  (pts (xy 138.43 88.9) (xy 132.08 88.9))
  (stroke (width 0) (type default)))
 (wire
  (pts (xy 217.17 105.41) (xy 217.17 116.84))
  (stroke (width 0) (type default)))
 (wire
  (pts (xy 95.25 91.44) (xy 95.25 93.98))
  (stroke (width 0) (type default)))
 (wire
  (pts (xy 214.63 116.84) (xy 217.17 116.84))
  (stroke (width 0) (type default)))
 (wire
  (pts (xy 189.23 66.04) (xy 189.23 62.23))
  (stroke (width 0) (type default)))
 (wire
  (pts (xy 191.77 68.58) (xy 191.77 59.69))
  (stroke (width 0) (type default)))
 (wire
  (pts (xy 191.77 59.69) (xy 162.56 59.69))
  (stroke (width 0) (type default)))
 (wire
  (pts (xy 142.24 91.44) (xy 142.24 118.11))
  (stroke (width 0) (type default)))
 (symbol
  (lib_id "Device:R")
  (at 203.2 93.98 90)
  (unit 1)
  (body_style 1)
  (exclude_from_sim no)
  (in_bom yes)
  (on_board yes)
  (in_pos_files yes)
  (dnp no)
  (fields_autoplaced yes)
  (property "Reference" "R1" (at 203.2 87.63 90) (show_name no) (do_not_autoplace no) (effects (font (size 1.27 1.27))))
  (property "Value" "220Ω" (at 203.2 90.17 90) (show_name no) (do_not_autoplace no) (effects (font (size 1.27 1.27))))
  (property "Footprint" "" (at 203.2 95.758 90) (hide yes) (show_name no) (do_not_autoplace no) (effects (font (size 1.27 1.27))))
  (property "Datasheet" "" (at 203.2 93.98 0) (hide yes) (show_name no) (do_not_autoplace no) (effects (font (size 1.27 1.27))))
  (property "Description" "Resistor" (at 203.2 93.98 0) (hide yes) (show_name no) (do_not_autoplace no) (effects (font (size 1.27 1.27))))
  (pin "2")
  (pin "1"))
 (symbol
  (lib_id "esp32_30pin_revised:ESP32_30Pin")
  (at 118.11 73.66 270)
  (unit 1)
  (body_style 1)
  (exclude_from_sim no)
  (in_bom yes)
  (on_board yes)
  (in_pos_files yes)
  (dnp no)
  (fields_autoplaced yes)
  (property "Reference" "MCU" (at 118.11 44.45 90) (show_name no) (do_not_autoplace no) (effects (font (size 1.27 1.27))))
  (property "Value" "" (at 118.11 73.66 0) (show_name no) (do_not_autoplace no) (effects (font (size 1.27 1.27))))
  (property "Footprint" "ESP-WROOM-32 DEVKIT V1" (at 118.11 46.99 90) (show_name no) (do_not_autoplace no) (effects (font (size 1.27 1.27) (color 194 194 0 1))))
  (property "Datasheet" "" (at 118.11 73.66 0) (hide yes) (show_name no) (do_not_autoplace no) (effects (font (size 1.27 1.27))))
  (property "Description" "" (at 118.11 73.66 0) (hide yes) (show_name no) (do_not_autoplace no) (effects (font (size 1.27 1.27))))
  (pin "10")
  (pin "17")
  (pin "22")
  (pin "12")
  (pin "14")
  (pin "16")
  (pin "30")
  (pin "20")
  (pin "3")
  (pin "7")
  (pin "15")
  (pin "11")
  (pin "5")
  (pin "8")
  (pin "6")
  (pin "9")
  (pin "19")
  (pin "21")
  (pin "27")
  (pin "23")
  (pin "28")
  (pin "1")
  (pin "2")
  (pin "4")
  (pin "13")
  (pin "18")
  (pin "24")
  (pin "25")
  (pin "26")
  (pin "29"))
 (symbol
  (lib_id "Device:R")
  (at 203.2 116.84 90)
  (unit 1)
  (body_style 1)
  (exclude_from_sim no)
  (in_bom yes)
  (on_board yes)
  (in_pos_files yes)
  (dnp no)
  (property "Reference" "R3" (at 203.2 110.49 90) (show_name no) (do_not_autoplace no) (effects (font (size 1.27 1.27))))
  (property "Value" "220Ω" (at 203.2 113.03 90) (show_name no) (do_not_autoplace no) (effects (font (size 1.27 1.27))))
  (property "Footprint" "" (at 203.2 118.618 90) (hide yes) (show_name no) (do_not_autoplace no) (effects (font (size 1.27 1.27))))
  (property "Datasheet" "" (at 203.2 116.84 0) (hide yes) (show_name no) (do_not_autoplace no) (effects (font (size 1.27 1.27))))
  (property "Description" "Resistor" (at 203.2 116.84 0) (hide yes) (show_name no) (do_not_autoplace no) (effects (font (size 1.27 1.27))))
  (pin "2")
  (pin "1"))
 (symbol
  (lib_id "Device:LED")
  (at 210.82 116.84 180)
  (unit 1)
  (body_style 1)
  (exclude_from_sim no)
  (in_bom yes)
  (on_board yes)
  (in_pos_files yes)
  (dnp no)
  (property "Reference" "GREEN" (at 212.4075 109.22 0) (show_name no) (do_not_autoplace no) (effects (font (size 1.27 1.27))))
  (property "Value" "LED" (at 212.4075 111.76 0) (show_name no) (do_not_autoplace no) (effects (font (size 1.27 1.27))))
  (property "Footprint" "" (at 210.82 116.84 0) (hide yes) (show_name no) (do_not_autoplace no) (effects (font (size 1.27 1.27))))
  (property "Datasheet" "" (at 210.82 116.84 0) (hide yes) (show_name no) (do_not_autoplace no) (effects (font (size 1.27 1.27))))
  (property "Description" "Light emitting diode" (at 210.82 116.84 0) (hide yes) (show_name no) (do_not_autoplace no) (effects (font (size 1.27 1.27))))
  (property "Sim.Pins" "1=K 2=A" (at 210.82 116.84 0) (hide yes) (show_name no) (do_not_autoplace no) (effects (font (size 1.27 1.27))))
  (pin "1")
  (pin "2"))
 (symbol
  (lib_id "Device:R")
  (at 203.2 105.41 270)
  (unit 1)
  (body_style 1)
  (exclude_from_sim no)
  (in_bom yes)
  (on_board yes)
  (in_pos_files yes)
  (dnp no)
  (fields_autoplaced yes)
  (property "Reference" "R2" (at 203.2 99.06 90) (show_name no) (do_not_autoplace no) (effects (font (size 1.27 1.27))))
  (property "Value" "220Ω" (at 203.2 101.6 90) (show_name no) (do_not_autoplace no) (effects (font (size 1.27 1.27))))
  (property "Footprint" "" (at 203.2 103.632 90) (hide yes) (show_name no) (do_not_autoplace no) (effects (font (size 1.27 1.27))))
  (property "Datasheet" "" (at 203.2 105.41 0) (hide yes) (show_name no) (do_not_autoplace no) (effects (font (size 1.27 1.27))))
  (property "Description" "Resistor" (at 203.2 105.41 0) (hide yes) (show_name no) (do_not_autoplace no) (effects (font (size 1.27 1.27))))
  (pin "2")
  (pin "1"))
 (symbol
  (lib_id "Device:LED")
  (at 210.82 93.98 180)
  (unit 1)
  (body_style 1)
  (exclude_from_sim no)
  (in_bom yes)
  (on_board yes)
  (in_pos_files yes)
  (dnp no)
  (fields_autoplaced yes)
  (property "Reference" "RED" (at 212.4075 86.36 0) (show_name no) (do_not_autoplace no) (effects (font (size 1.27 1.27))))
  (property "Value" "LED" (at 212.4075 88.9 0) (show_name no) (do_not_autoplace no) (effects (font (size 1.27 1.27))))
  (property "Footprint" "" (at 210.82 93.98 0) (hide yes) (show_name no) (do_not_autoplace no) (effects (font (size 1.27 1.27))))
  (property "Datasheet" "" (at 210.82 93.98 0) (hide yes) (show_name no) (do_not_autoplace no) (effects (font (size 1.27 1.27))))
  (property "Description" "Light emitting diode" (at 210.82 93.98 0) (hide yes) (show_name no) (do_not_autoplace no) (effects (font (size 1.27 1.27))))
  (property "Sim.Pins" "1=K 2=A" (at 210.82 93.98 0) (hide yes) (show_name no) (do_not_autoplace no) (effects (font (size 1.27 1.27))))
  (pin "1")
  (pin "2"))
 (symbol
  (lib_id "Device:C_Polarized")
  (at 80.01 88.9 180)
  (unit 1)
  (body_style 1)
  (exclude_from_sim no)
  (in_bom yes)
  (on_board yes)
  (in_pos_files yes)
  (dnp no)
  (fields_autoplaced yes)
  (property "Reference" "C1" (at 83.82 88.5189 0) (show_name no) (do_not_autoplace no) (effects (font (size 1.27 1.27)) (justify right)))
  (property "Value" "16v 100uF" (at 83.82 91.0589 0) (show_name no) (do_not_autoplace no) (effects (font (size 1.27 1.27)) (justify right)))
  (property "Footprint" "" (at 79.0448 85.09 0) (hide yes) (show_name no) (do_not_autoplace no) (effects (font (size 1.27 1.27))))
  (property "Datasheet" "" (at 80.01 88.9 0) (hide yes) (show_name no) (do_not_autoplace no) (effects (font (size 1.27 1.27))))
  (property "Description" "Polarized capacitor" (at 80.01 88.9 0) (hide yes) (show_name no) (do_not_autoplace no) (effects (font (size 1.27 1.27))))
  (pin "1")
  (pin "2"))
 (symbol
  (lib_id "Device:Battery")
  (at 67.31 88.9 180)
  (unit 1)
  (body_style 1)
  (exclude_from_sim no)
  (in_bom yes)
  (on_board yes)
  (in_pos_files yes)
  (dnp no)
  (fields_autoplaced yes)
  (property "Reference" "4xAAA" (at 63.5 90.7416 0) (show_name no) (do_not_autoplace no) (effects (font (size 1.27 1.27)) (justify left)))
  (property "Value" "Battery" (at 63.5 88.2016 0) (show_name no) (do_not_autoplace no) (effects (font (size 1.27 1.27)) (justify left)))
  (property "Footprint" "" (at 67.31 90.424 90) (hide yes) (show_name no) (do_not_autoplace no) (effects (font (size 1.27 1.27))))
  (property "Datasheet" "" (at 67.31 90.424 90) (hide yes) (show_name no) (do_not_autoplace no) (effects (font (size 1.27 1.27))))
  (property "Description" "Multiple-cell battery" (at 67.31 88.9 0) (hide yes) (show_name no) (do_not_autoplace no) (effects (font (size 1.27 1.27))))
  (property "Sim.Device" "V" (at 67.31 88.9 0) (hide yes) (show_name no) (do_not_autoplace no) (effects (font (size 1.27 1.27))))
  (property "Sim.Type" "DC" (at 67.31 88.9 0) (hide yes) (show_name no) (do_not_autoplace no) (effects (font (size 1.27 1.27))))
  (property "Sim.Pins" "1=+ 2=-" (at 67.31 88.9 0) (hide yes) (show_name no) (do_not_autoplace no) (effects (font (size 1.27 1.27))))
  (pin "1")
  (pin "2"))
 (symbol
  (lib_id "sensors:MPU6515")
  (at 181.61 77.47 0)
  (mirror y)
  (unit 1)
  (body_style 1)
  (exclude_from_sim no)
  (in_bom yes)
  (on_board yes)
  (in_pos_files yes)
  (dnp no)
  (property "Reference" "MPU6515" (at 176.53 74.9299 0) (show_name no) (do_not_autoplace no) (effects (font (size 1.27 1.27)) (justify left)))
  (property "Value" "" (at 181.61 77.47 0) (show_name no) (do_not_autoplace no) (effects (font (size 1.27 1.27))))
  (property "Footprint" "" (at 181.61 77.47 0) (hide yes) (show_name no) (do_not_autoplace no) (effects (font (size 1.27 1.27))))
  (property "Datasheet" "" (at 181.61 77.47 0) (hide yes) (show_name no) (do_not_autoplace no) (effects (font (size 1.27 1.27))))
  (property "Description" "" (at 181.61 77.47 0) (hide yes) (show_name no) (do_not_autoplace no) (effects (font (size 1.27 1.27))))
  (pin "")
  (pin "")
  (pin "")
  (pin "")
  (pin "")
  (pin "")
  (pin "")
  (pin ""))
 (symbol
  (lib_id "Device:LED")
  (at 210.82 105.41 180)
  (unit 1)
  (body_style 1)
  (exclude_from_sim no)
  (in_bom yes)
  (on_board yes)
  (in_pos_files yes)
  (dnp no)
  (fields_autoplaced yes)
  (property "Reference" "YELLOW" (at 212.4075 97.79 0) (show_name no) (do_not_autoplace no) (effects (font (size 1.27 1.27))))
  (property "Value" "LED" (at 212.4075 100.33 0) (show_name no) (do_not_autoplace no) (effects (font (size 1.27 1.27))))
  (property "Footprint" "" (at 210.82 105.41 0) (hide yes) (show_name no) (do_not_autoplace no) (effects (font (size 1.27 1.27))))
  (property "Datasheet" "" (at 210.82 105.41 0) (hide yes) (show_name no) (do_not_autoplace no) (effects (font (size 1.27 1.27))))
  (property "Description" "Light emitting diode" (at 210.82 105.41 0) (hide yes) (show_name no) (do_not_autoplace no) (effects (font (size 1.27 1.27))))
  (property "Sim.Pins" "1=K 2=A" (at 210.82 105.41 0) (hide yes) (show_name no) (do_not_autoplace no) (effects (font (size 1.27 1.27))))
  (pin "1")
  (pin "2"))
 (symbol
  (lib_id "sensors:Buzzer_module")
  (at 158.75 115.57 0)
  (unit 1)
  (body_style 1)
  (exclude_from_sim no)
  (in_bom yes)
  (on_board yes)
  (in_pos_files yes)
  (dnp no)
  (fields_autoplaced yes)
  (property "Reference" "BUZZER_MODULE" (at 166.37 115.5699 0) (show_name no) (do_not_autoplace no) (effects (font (size 1.27 1.27)) (justify left)))
  (property "Value" "" (at 158.75 115.57 0) (show_name no) (do_not_autoplace no) (effects (font (size 1.27 1.27))))
  (property "Footprint" "" (at 158.75 115.57 0) (hide yes) (show_name no) (do_not_autoplace no) (effects (font (size 1.27 1.27))))
  (property "Datasheet" "" (at 158.75 115.57 0) (hide yes) (show_name no) (do_not_autoplace no) (effects (font (size 1.27 1.27))))
  (property "Description" "" (at 158.75 115.57 0) (hide yes) (show_name no) (do_not_autoplace no) (effects (font (size 1.27 1.27))))
  (pin "")
  (pin "")
  (pin ""))
 (symbol
  (lib_id "sensors:QMC5883L_module")
  (at 203.2 68.58 0)
  (unit 1)
  (body_style 1)
  (exclude_from_sim no)
  (in_bom yes)
  (on_board yes)
  (in_pos_files yes)
  (dnp no)
  (fields_autoplaced yes)
  (property "Reference" "QMC5883L" (at 208.28 71.1199 0) (show_name no) (do_not_autoplace no) (effects (font (size 1.27 1.27)) (justify left)))
  (property "Value" "" (at 203.2 68.58 0) (show_name no) (do_not_autoplace no) (effects (font (size 1.27 1.27))))
  (property "Footprint" "" (at 203.2 68.58 0) (hide yes) (show_name no) (do_not_autoplace no) (effects (font (size 1.27 1.27))))
  (property "Datasheet" "" (at 203.2 68.58 0) (hide yes) (show_name no) (do_not_autoplace no) (effects (font (size 1.27 1.27))))
  (property "Description" "" (at 203.2 68.58 0) (hide yes) (show_name no) (do_not_autoplace no) (effects (font (size 1.27 1.27))))
  (pin "")
  (pin "")
  (pin "")
  (pin "")
  (pin ""))
 (sheet_instances
  (path ""
   (page "1")))
 (embedded_fonts no))
